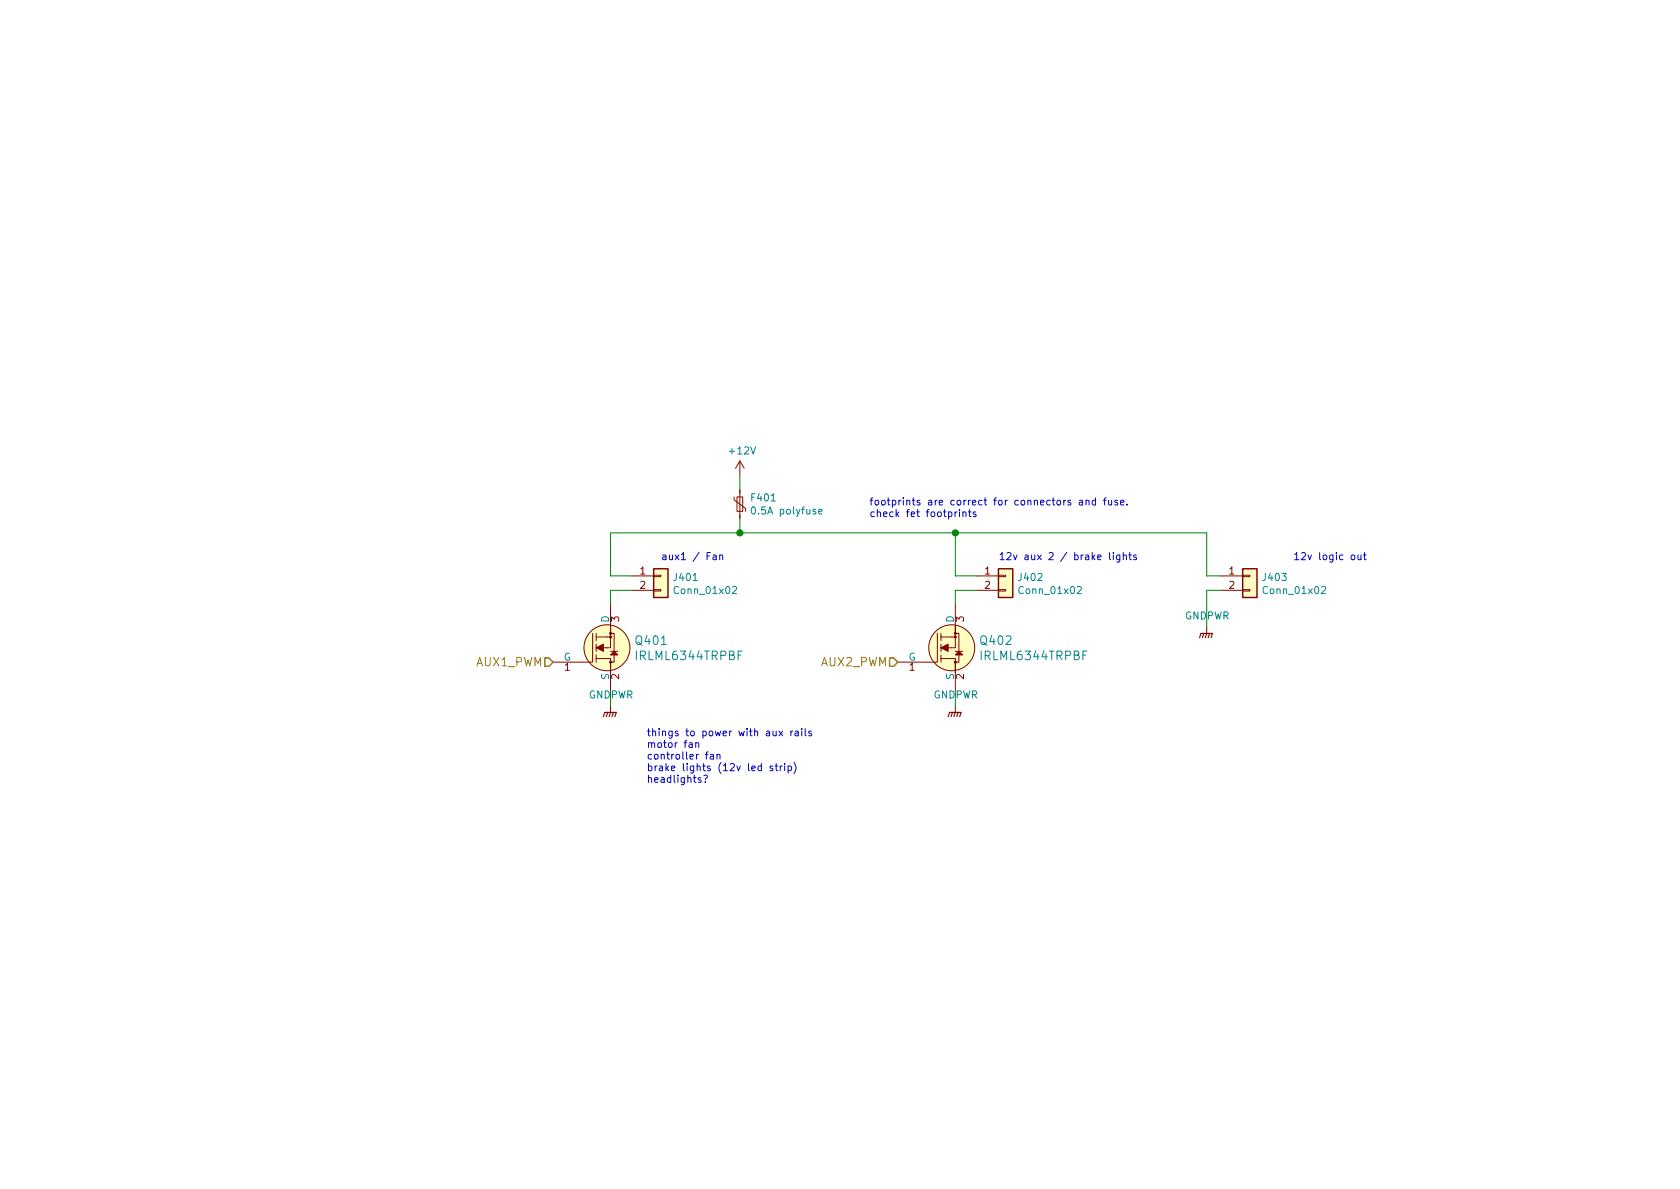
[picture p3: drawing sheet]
EESchema Schematic File Version 4
LIBS:MoxiE_Control_board-cache
EELAYER 29 0
EELAYER END
$Descr A4 11693 8268
encoding utf-8
Sheet 3 5
Title ""
Date ""
Rev ""
Comp ""
Comment1 ""
Comment2 ""
Comment3 ""
Comment4 ""
$EndDescr
$Comp
L MoxiE_Control_board-rescue:Conn_01x02-Connector_Generic J?
U 1 1
P 4600 4000
AR Path="/5AE6F178/5AE6F23B" Ref="J?"  Part="1" 
AR Path="/5B39743C/5B397952/5AE6F23B" Ref="J?"  Part="1" 
AR Path="/5B397952/5AE6F23B" Ref="J401"  Part="1" 
F 0 "J401" H 4680 3992 50  0000 L CNN
F 1 "Conn_01x02" H 4680 3901 50  0000 L CNN
F 2 "Connectors_JST:JST_PH_B2B-PH-K_02x2.00mm_Straight" H 4600 4000 50  0001 C CNN
F 3 "~" H 4600 4000 50  0001 C CNN
	1    4600 4000
	1    0    0    -1  
$EndComp
$Comp
L MoxiE_Control_board-rescue:GNDPWR-power #PWR?
U 1 1
P 4250 4900
AR Path="/5AE6F178/5AE6F248" Ref="#PWR?"  Part="1" 
AR Path="/5B39743C/5B397952/5AE6F248" Ref="#PWR?"  Part="1" 
AR Path="/5B397952/5AE6F248" Ref="#PWR0401"  Part="1" 
F 0 "#PWR0401" H 4250 4700 50  0001 C CNN
F 1 "GNDPWR" H 4254 4974 50  0000 C CNN
F 2 "" H 4250 4850 50  0001 C CNN
F 3 "" H 4250 4850 50  0001 C CNN
	1    4250 4900
	1    0    0    -1  
$EndComp
Wire Wire Line
	4400 4000 4250 4000
Wire Wire Line
	4400 4100 4250 4100
Wire Wire Line
	4250 4100 4250 4200
Text Notes 4600 3900 0    50   ~ 0
aux1 / Fan 
$Comp
L MoxiE_Control_board-rescue:Conn_01x02-Connector_Generic J?
U 1 1
P 7000 4000
AR Path="/5AE6F178/5AE6F252" Ref="J?"  Part="1" 
AR Path="/5B39743C/5B397952/5AE6F252" Ref="J?"  Part="1" 
AR Path="/5B397952/5AE6F252" Ref="J402"  Part="1" 
F 0 "J402" H 7080 3992 50  0000 L CNN
F 1 "Conn_01x02" H 7080 3901 50  0000 L CNN
F 2 "Connectors_JST:JST_PH_B2B-PH-K_02x2.00mm_Straight" H 7000 4000 50  0001 C CNN
F 3 "~" H 7000 4000 50  0001 C CNN
	1    7000 4000
	1    0    0    -1  
$EndComp
$Comp
L MoxiE_Control_board-rescue:+12V-power #PWR?
U 1 1
P 5150 3300
AR Path="/5AE6F178/5AE6F259" Ref="#PWR?"  Part="1" 
AR Path="/5B39743C/5B397952/5AE6F259" Ref="#PWR?"  Part="1" 
AR Path="/5B397952/5AE6F259" Ref="#PWR0402"  Part="1" 
F 0 "#PWR0402" H 5150 3150 50  0001 C CNN
F 1 "+12V" H 5165 3473 50  0000 C CNN
F 2 "" H 5150 3300 50  0001 C CNN
F 3 "" H 5150 3300 50  0001 C CNN
	1    5150 3300
	1    0    0    -1  
$EndComp
$Comp
L MoxiE_Control_board-rescue:GNDPWR-power #PWR?
U 1 1
P 6650 4900
AR Path="/5AE6F178/5AE6F25F" Ref="#PWR?"  Part="1" 
AR Path="/5B39743C/5B397952/5AE6F25F" Ref="#PWR?"  Part="1" 
AR Path="/5B397952/5AE6F25F" Ref="#PWR0403"  Part="1" 
F 0 "#PWR0403" H 6650 4700 50  0001 C CNN
F 1 "GNDPWR" H 6654 4974 50  0000 C CNN
F 2 "" H 6650 4850 50  0001 C CNN
F 3 "" H 6650 4850 50  0001 C CNN
	1    6650 4900
	1    0    0    -1  
$EndComp
Wire Wire Line
	6800 4000 6650 4000
Wire Wire Line
	6800 4100 6650 4100
Wire Wire Line
	6650 4100 6650 4200
Text Notes 6950 3900 0    50   ~ 0
12v aux 2 / brake lights
$Comp
L MoxiE_drive-rescue:IRLML6344TRPBF-dk_Transistors-FETs-MOSFETs-Single Q?
U 1 1
P 6650 4500
AR Path="/5AE6F178/5AE6F272" Ref="Q?"  Part="1" 
AR Path="/5B39743C/5B397952/5AE6F272" Ref="Q?"  Part="1" 
AR Path="/5B397952/5AE6F272" Ref="Q402"  Part="1" 
F 0 "Q402" H 6813 4553 60  0000 L CNN
F 1 "IRLML6344TRPBF" H 6813 4447 60  0000 L CNN
F 2 "digikey-footprints:SOT-23-3" H 6850 4700 60  0001 L CNN
F 3 "https://www.infineon.com/dgdl/irlml6344pbf.pdf?fileId=5546d462533600a4015356689c44262c" H 6850 4800 60  0001 L CNN
F 4 "IRLML6344TRPBFCT-ND" H 6850 4900 60  0001 L CNN "Digi-Key_PN"
F 5 "IRLML6344TRPBF" H 6850 5000 60  0001 L CNN "MPN"
F 6 "Discrete Semiconductor Products" H 6850 5100 60  0001 L CNN "Category"
F 7 "Transistors - FETs, MOSFETs - Single" H 6850 5200 60  0001 L CNN "Family"
F 8 "https://www.infineon.com/dgdl/irlml6344pbf.pdf?fileId=5546d462533600a4015356689c44262c" H 6850 5300 60  0001 L CNN "DK_Datasheet_Link"
F 9 "/product-detail/en/infineon-technologies/IRLML6344TRPBF/IRLML6344TRPBFCT-ND/2538168" H 6850 5400 60  0001 L CNN "DK_Detail_Page"
F 10 "MOSFET N-CH 30V 5A SOT23" H 6850 5500 60  0001 L CNN "Description"
F 11 "Infineon Technologies" H 6850 5600 60  0001 L CNN "Manufacturer"
F 12 "Active" H 6850 5700 60  0001 L CNN "Status"
	1    6650 4500
	1    0    0    -1  
$EndComp
Text Notes 4500 5450 0    50   ~ 0
things to power with aux rails\nmotor fan\ncontroller fan\nbrake lights (12v led strip)\nheadlights?\n
Wire Wire Line
	6650 4800 6650 4900
$Comp
L MoxiE_drive-rescue:IRLML6344TRPBF-dk_Transistors-FETs-MOSFETs-Single Q?
U 1 1
P 4250 4500
AR Path="/5AE6F178/5AE6F28B" Ref="Q?"  Part="1" 
AR Path="/5B39743C/5B397952/5AE6F28B" Ref="Q?"  Part="1" 
AR Path="/5B397952/5AE6F28B" Ref="Q401"  Part="1" 
F 0 "Q401" H 4413 4553 60  0000 L CNN
F 1 "IRLML6344TRPBF" H 4413 4447 60  0000 L CNN
F 2 "digikey-footprints:SOT-23-3" H 4450 4700 60  0001 L CNN
F 3 "https://www.infineon.com/dgdl/irlml6344pbf.pdf?fileId=5546d462533600a4015356689c44262c" H 4450 4800 60  0001 L CNN
F 4 "IRLML6344TRPBFCT-ND" H 4450 4900 60  0001 L CNN "Digi-Key_PN"
F 5 "IRLML6344TRPBF" H 4450 5000 60  0001 L CNN "MPN"
F 6 "Discrete Semiconductor Products" H 4450 5100 60  0001 L CNN "Category"
F 7 "Transistors - FETs, MOSFETs - Single" H 4450 5200 60  0001 L CNN "Family"
F 8 "https://www.infineon.com/dgdl/irlml6344pbf.pdf?fileId=5546d462533600a4015356689c44262c" H 4450 5300 60  0001 L CNN "DK_Datasheet_Link"
F 9 "/product-detail/en/infineon-technologies/IRLML6344TRPBF/IRLML6344TRPBFCT-ND/2538168" H 4450 5400 60  0001 L CNN "DK_Detail_Page"
F 10 "MOSFET N-CH 30V 5A SOT23" H 4450 5500 60  0001 L CNN "Description"
F 11 "Infineon Technologies" H 4450 5600 60  0001 L CNN "Manufacturer"
F 12 "Active" H 4450 5700 60  0001 L CNN "Status"
	1    4250 4500
	1    0    0    -1  
$EndComp
Wire Wire Line
	4250 4800 4250 4900
$Comp
L MoxiE_Control_board-rescue:Polyfuse_Small-Device F?
U 1 1
P 5150 3500
AR Path="/5AE6F178/5AE6F294" Ref="F?"  Part="1" 
AR Path="/5B39743C/5B397952/5AE6F294" Ref="F?"  Part="1" 
AR Path="/5B397952/5AE6F294" Ref="F401"  Part="1" 
F 0 "F401" H 5218 3546 50  0000 L CNN
F 1 "0.5A polyfuse" H 5218 3455 50  0000 L CNN
F 2 "Resistors_SMD:R_1812" H 5200 3300 50  0001 L CNN
F 3 "~" H 5150 3500 50  0001 C CNN
	1    5150 3500
	1    0    0    -1  
$EndComp
Wire Wire Line
	4250 3700 5150 3700
Wire Wire Line
	5150 3700 5150 3600
Wire Wire Line
	4250 3700 4250 4000
Wire Wire Line
	6650 3700 6650 4000
Wire Wire Line
	5150 3400 5150 3300
Wire Wire Line
	5150 3700 6650 3700
Connection ~ 5150 3700
Text HLabel 3850 4600 0    59   Input ~ 0
AUX1_PWM
Text HLabel 6250 4600 0    59   Input ~ 0
AUX2_PWM
$Comp
L MoxiE_Control_board-rescue:Conn_01x02-Connector_Generic J?
U 1 1
P 8700 4000
AR Path="/5CABEBA4" Ref="J?"  Part="1" 
AR Path="/5B39743C/5CABEBA4" Ref="J?"  Part="1" 
AR Path="/5B397952/5CABEBA4" Ref="J403"  Part="1" 
F 0 "J403" H 8780 3992 50  0000 L CNN
F 1 "Conn_01x02" H 8780 3901 50  0000 L CNN
F 2 "Connectors_JST:JST_PH_B2B-PH-K_02x2.00mm_Straight" H 8700 4000 50  0001 C CNN
F 3 "~" H 8700 4000 50  0001 C CNN
	1    8700 4000
	1    0    0    -1  
$EndComp
Text Notes 9000 3900 0    50   ~ 0
12v logic out
$Comp
L MoxiE_Control_board-rescue:GNDPWR-power #PWR?
U 1 1
P 8400 4350
AR Path="/5AE6F178/5CABEC8F" Ref="#PWR?"  Part="1" 
AR Path="/5B39743C/5B397952/5CABEC8F" Ref="#PWR?"  Part="1" 
AR Path="/5B397952/5CABEC8F" Ref="#PWR0138"  Part="1" 
F 0 "#PWR0138" H 8400 4150 50  0001 C CNN
F 1 "GNDPWR" H 8404 4424 50  0000 C CNN
F 2 "" H 8400 4300 50  0001 C CNN
F 3 "" H 8400 4300 50  0001 C CNN
	1    8400 4350
	1    0    0    -1  
$EndComp
Wire Wire Line
	6650 3700 8400 3700
Wire Wire Line
	8400 3700 8400 4000
Wire Wire Line
	8400 4000 8500 4000
Connection ~ 6650 3700
Wire Wire Line
	8400 4350 8400 4100
Wire Wire Line
	8400 4100 8500 4100
Text Notes 6050 3600 0    50   ~ 0
footprints are correct for connectors and fuse.\ncheck fet footprints
$EndSCHEMATC
